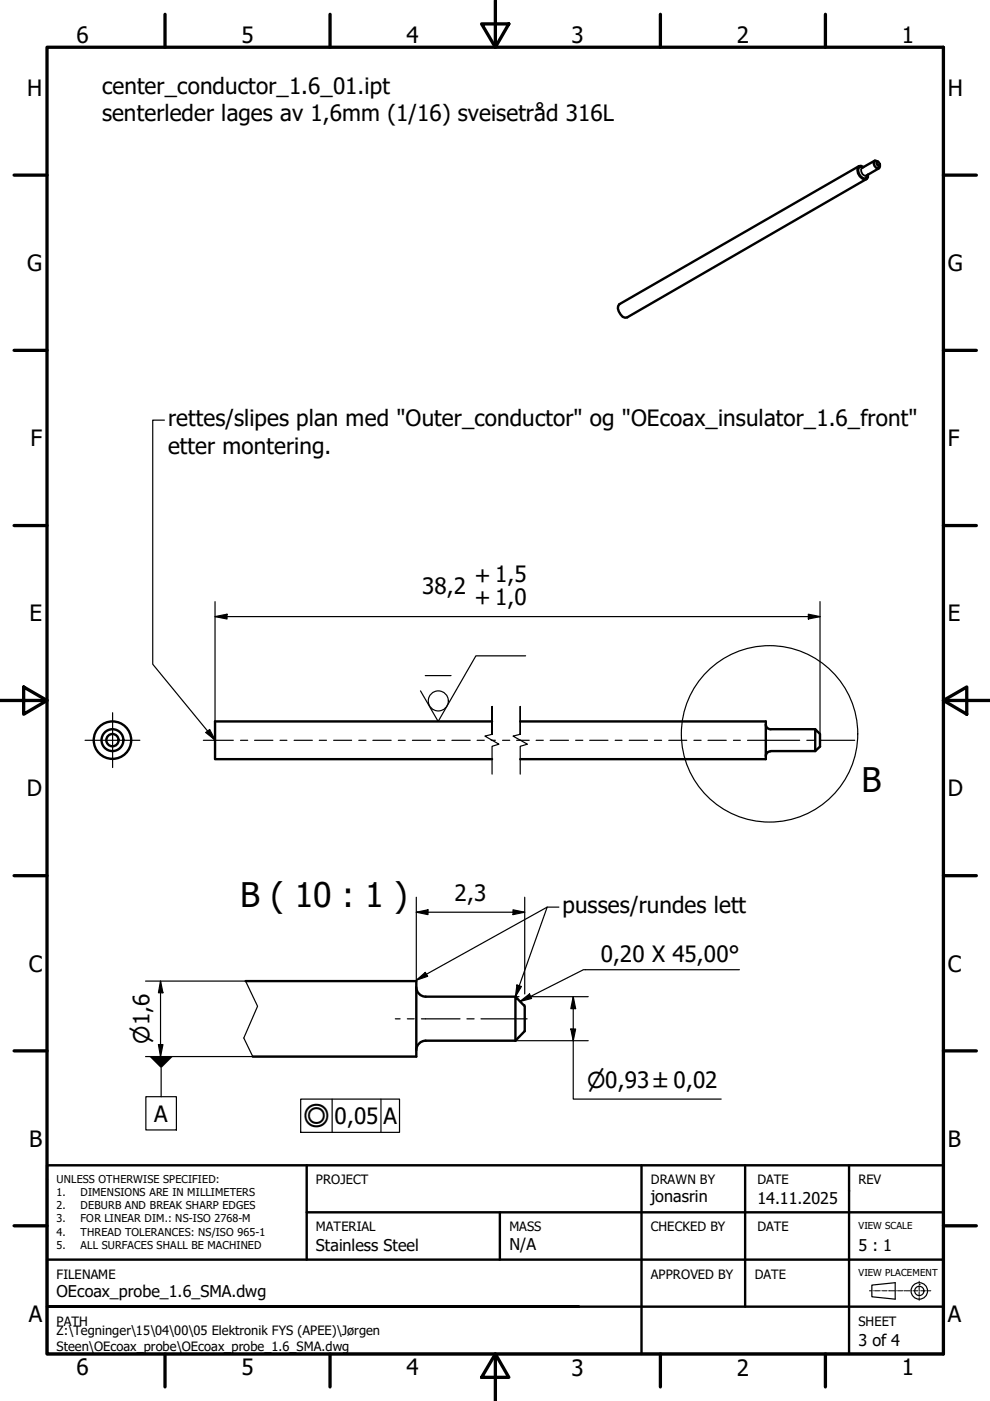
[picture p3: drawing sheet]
<svg xmlns="http://www.w3.org/2000/svg" width="210mm" height="297mm" viewBox="0 0 210 297" stroke-linecap="round" stroke-linejoin="round" font-family="sans-serif">
<!-- layer: Break Line (ISO) -->
<path d="M104.3 155.7v-5.9v5.9l-1.5 .4 3 1.7-1.5 .4v5.9M110.3 155.7v-5.9v5.9l-1.5 .4 3 1.7-1.5 .4v5.9M52.1 208l2.5 5.3-2.9 6.8 1.9 3.9" fill="none" stroke="#000" stroke-width=".25"/>
<!-- layer: Visible (ISO) -->
<g fill="none" stroke="#000" stroke-width=".51">
<path d="M182.1 35.2l-50.8 29.3a2.03 2.03 0 0 0 1.2 2.9l.5-.1 50.7-29.3M183.1 35.4l-.5-.2h-.5a1.93 1.93 0 0 0 1.2 2.9l.5-.1 .2-.4v-.6M185.4 34.1l-2.6 1.5M185.9 34.3h.3l.2 .3 .2 .3-.2 .3h-.2l-.3-.4-.1-.3zM186.2 34.3l-.7-.3-.2 .3a1.24 1.24 0 0 0 .8 1.4l.3-.1 .2-.7M186.4 35.7l-2.8 1.6M104.3 153h-58.7v8h58.7M110.3 153h52.1v8h-52.1M162.4 153.6a.98 .98 0 0 0 1 1h9.4M163.4 159.3a.98 .98 0 0 0-1 1M163.4 159.2h9.4v-4.6l1.1 1v2.7l-1.1 .9M52.1 208h36.2v16h-34.7"/>
<path d="M88.3 209.3a2 2 0 0 0 2 2M90.2 211.3h19.1M109.3 211.3l2 2v5.3l-2 2zM90.2 220.6h19.1M90.3 220.6a2 2 0 0 0-2 2"/>
<circle cx="23.8" cy="156.9" r="2.32"/>
<circle cx="23.8" cy="156.9" r="1.3"/>
<circle cx="23.8" cy="156.9" r="4"/>
</g>
<!-- layer: Visible Narrow (ISO) -->
<path d="M182.8 35.6a1.09 1.09 0 0 0 .8 1.7M182.9 35.5l-.5-.1-.3 .2a1.72 1.72 0 0 0 1.3 2.2l.3-.2 .1-.5" fill="none" stroke="#000" stroke-width=".38"/>
<!-- layer: Detail Boundary (ISO) -->
<circle cx="163.2" cy="155.6" r="18.7" fill="none" stroke="#000" stroke-width=".25"/>
<!-- layer: Border (ISO) -->
<g fill="none" stroke="#000" stroke-width=".7">
<path d="M10 10h190v277.1h-190zM35 3v7M70 3v7M102.1 5.1h5.8l-2.9 4.9zM105 0v10M140 3v7M175 3v7M3 37.1h7M200 37.1h7M3 74.3h7M200 74.3h7M3 111.4h7"/>
<path d="M200 111.4h7M0 148.5h10M5 145.7l5 2.8-5 2.9zM200 148.5l5-2.8v5.7zM200 148.5h10M3 185.7h7M200 185.7h7M3 222.8h7M200 222.8h7M3 259.9h7M200 259.9h7M35 287.1v7"/>
<path d="M70 287.1v7M105 287.1l2.9 4.9h-5.8zM105 287.1v9.9M140 287.1v7M175 287.1v7"/>
</g>
<!-- layer: Title (ISO) -->
<g fill="none" stroke="#000" stroke-width=".25">
<path d="M184.8 272.5l5-.5v3.4l-5-.5z"/>
<circle cx="194.9" cy="273.7" r="1.75"/>
<circle cx="194.9" cy="273.7" r=".98"/>
</g>
<g fill="none" stroke="#000" stroke-width=".21">
<path d="M184.3 273.7h.5M185.1 273.7h.1M185.4 273.7h1.1M186.8 273.7h.1M187.1 273.7h1M188.4 273.7h.1M188.7 273.7h1M190 273.7h.1M190.3 273.7h1.1M191.6 273.7h.1M192 273.7h1M193.2 273.7h.1"/>
<path d="M193.5 273.7h1.1M194.9 272.3h.1M194.9 271.6v.5M194.9 272.6v.9M194.9 273.9v.9M194.9 275v.1M194.9 275.3v.4M194.9 273.7h.1M195.2 273.7h1M196.5 273.7h.1M196.8 273.7h.6"/>
</g>
<path d="M10 247.1h170v40h-170zM65 257h135M65 247.1v20M106 257v10.1M136 247.1v40M158 247.1v29.9M180 247.1h20v40h-20M10 267.1h190M122.7 277h-112.7h190" fill="none" stroke="#000" stroke-width=".51"/>
<!-- layer: Dimension (ISO) -->
<g fill="none" stroke="#000" stroke-width=".25">
<path d="M45.6 130.7l2.5-.5v1zM45.6 130.7h128.3M45.6 127.6v25.4M171.4 130.2l2.5 .5-2.5 .5zM173.9 127.6v28M88.3 193.4l2.4-.5v1zM88.3 193.4h23M88.3 190.2v17.8h-57.4M108.8 192.9l2.5 .5-2.5 .5zM111.3 190.2v20.5M34 208l.5 2.5h-.9zM34 208v16"/>
<path d="M109.3 211.3h.7M111.3 213v.3M112.5 211.3h12.2M121 218.2h1l-.5 2.4zM121.5 211.3l.5 2.6h-1zM121.5 211.3v21.7h31.4M30.9 224h57.4M33.6 221.5h.9l-.5 2.5zM109.3 220.6h15.4"/>
</g>
<path d="M45.6 130.7l2.5-.5v1zM171.4 130.2l2.5 .5-2.5 .5zM88.3 193.4l2.4-.5v1zM108.8 192.9l2.5 .5-2.5 .5zM34 208l.5 2.5h-.9zM121 218.2h1l-.5 2.4zM121.5 211.3l.5 2.6h-1zM33.6 221.5h.9l-.5 2.5z" fill="#000"/>
<!-- layer: Symbol (ISO) -->
<path d="M43.6 155.3l.8-.6 1.2 2.3zM88.3 207.8l1.9-1.6 .5 .8zM109.6 208.8l1 .4-1.3 2.1zM110.2 212.3l2.1-1.6 .4 1zM31.7 224h4.9l-2.4 2.5z" fill="#000"/>
<g fill="none" stroke="#000" stroke-width=".25">
<path d="M34.9 89.1h-2.5v51.7l13.1 16-1.9-1.5 .8-.6 1.2 2.1M111.4 139.1h-10.5l-8 13.9-3.7-6.5M90.2 143.2h5.4M116 192.3l-6.7 19M118.5 192.3h-2.5l-27.7 15.5M88.3 207.8l1.9-1.6 .5 .8zM109.6 208.8l1 .4-1.3 2.1zM110.2 212.3l2.1-1.6 .4 1zM156.8 205.6h-33.1l-13.5 6.7M30.9 232.5h6.5v7.1h-6.5zM34.2 226.5v6M63.8 233h20.9v7.1h-20.9z"/>
<path d="M70.4 233v7.1M80.8 233v7.1"/>
<circle cx="92.9" cy="148.6" r="2.13"/>
</g>
<!-- layer: Centerline (ISO) -->
<g fill="none" stroke="#000" stroke-width=".25">
<path d="M43.1 157h6.4M51 157h1.5M54 157h3.8M59.4 157h1.4M62.4 157h3.8M67.7 157h1.5M70.7 157h3.8M76.1 157h1.5M79.1 157h3.8M84.5 157h1.4M87.4 157h3.9M92.8 157h1.5"/>
<path d="M95.8 157h3.9M101.2 157h1.5M104.1 157h.9M106.6 157h1.5M109.5 157h2.7M113.7 157h1.5M116.6 157h3.9M122 157h1.6M125 157h3.9M130.4 157h1.5M133.4 157h3.9M138.7 157h1.6"/>
<path d="M141.8 157h3.8M147.1 157h1.6M150.1 157h3.9M155.5 157h1.5M158.5 157h11M171.1 157h1.4M174.1 157h7.1M83.8 216h1M86.4 216h1.4M89.3 216h8.2M99 216h1.5M102 216h9.8"/>
</g>
<!-- layer: Center Mark (ISO) -->
<path d="M18 157h11.7M23.9 151.1v11.6" fill="none" stroke="#000" stroke-width=".25"/>
<g font-size="7.2">
<text x="182.6" y="168">B</text>
<text x="50.9" y="192.3">B ( 10 : 1 )</text>
</g>
<g font-size="4.8">
<text x="16.2" y="9.1">6</text>
<text x="51.2" y="9.1">5</text>
<text x="86.2" y="9.1">4</text>
<text x="121.2" y="9.1">3</text>
<text x="156.2" y="9.1">2</text>
<text x="191.2" y="9.1">1</text>
<text x="5.8" y="20.4">H</text>
<text x="21.7" y="19.9">center_conductor_1.6_01.ipt</text>
<text x="201" y="20.4">H</text>
<text x="21.7" y="25.7">senterleder lages av 1,6mm (1/16) sveisetråd 316L</text>
<text x="5.8" y="57.5">G</text>
<text x="201" y="57.5">G</text>
<text x="6.5" y="94.6">F</text>
<text x="35.6" y="90.4">rettes/slipes plan med &quot;Outer_conductor&quot; og &quot;OEcoax_insulator_1.6_front&quot;</text>
<text x="201" y="94.6">F</text>
<text x="35.6" y="96.2">etter montering.</text>
<text x="89.5" y="126">38,2</text>
<text x="100.6" y="123.6">+ 1,5</text>
<text x="6.3" y="131.7">E</text>
<text x="100.6" y="128.3">+ 1,0</text>
<text x="201" y="131.7">E</text>
<text x="5.7" y="168.8">D</text>
<text x="201" y="168.8">D</text>
<text x="96.4" y="191.1">2,3</text>
<text x="119.3" y="193.7">pusses/rundes lett</text>
<text x="127.4" y="203.9">0,20 X 45,00°</text>
<text x="6.1" y="206">C</text>
<text x="201" y="206">C</text>
<text x="32.7" y="237.8">A</text>
<text x="70.9" y="238.3">0,05</text>
<text x="81.3" y="238.3">A</text>
<text x="6.2" y="243.1">B</text>
<text x="201" y="243.1">B</text>
<text x="6.1" y="280.2">A</text>
<text x="201" y="280.2">A</text>
<text x="16.2" y="291.6">6</text>
<text x="51.2" y="291.5">5</text>
<text x="86.2" y="291.5">4</text>
<text x="121.2" y="291.6">3</text>
<text x="156.2" y="291.6">2</text>
<text x="191.2" y="291.6">1</text>
</g>
<g font-size="4.6">
<text x="31.7" y="221.3" transform="rotate(-90 31.7 221.3)">⌀1,6</text>
<text x="124.5" y="230.6">⌀0,93 ±0,02</text>
<text x="64.3" y="239">◎</text>
</g>
<g font-size="3.4">
<text x="138" y="254.9">jonasrin</text>
<text x="160.6" y="255.3">14.11.2025</text>
<text x="67" y="265.3">Stainless Steel</text>
<text x="108" y="265.1">N/A</text>
<text x="182" y="265.3">5 : 1</text>
<text x="12" y="275">OEcoax_probe_1.6_SMA.dwg</text>
<text x="182" y="285.4">3 of 4</text>
</g>
<g font-size="2.7">
<text x="67" y="251.1">PROJECT</text>
<text x="138" y="251.1">DRAWN BY</text>
<text x="160.6" y="251.1">DATE</text>
<text x="182" y="251.1">REV</text>
<text x="67" y="261">MATERIAL</text>
<text x="108" y="261.1">MASS</text>
<text x="138" y="261.1">CHECKED BY</text>
<text x="160.6" y="261">DATE</text>
<text x="12" y="271.1">FILENAME</text>
<text x="138" y="271.1">APPROVED BY</text>
<text x="160" y="271.1">DATE</text>
<text x="12" y="281">PATH</text>
<text x="182" y="281.1">SHEET</text>
<text x="12" y="283.1">Z:\Tegninger\15\04\00\05 Elektronik FYS (APEE)\Jørgen</text>
<text x="12" y="286.4">Steen\OEcoax_probe\OEcoax_probe_1.6_SMA.dwg</text>
</g>
<g font-size="2.3">
<text x="12" y="250.7">UNLESS OTHERWISE SPECIFIED:</text>
<text x="12" y="253.6">1.</text>
<text x="12" y="256.4">2.</text>
<text x="17.1" y="253.6">DIMENSIONS ARE IN MILLIMETERS</text>
<text x="17.1" y="256.4">DEBURB AND BREAK SHARP EDGES</text>
<text x="12" y="259.2">3.</text>
<text x="12" y="262">4.</text>
<text x="17.1" y="259.2">FOR LINEAR DIM.: NS-ISO 2768-M</text>
<text x="17.1" y="262">THREAD TOLERANCES: NS/ISO 965-1</text>
<text x="12" y="264.8">5.</text>
<text x="17.1" y="264.8">ALL SURFACES SHALL BE MACHINED</text>
</g>
<g font-size="2">
<text x="182" y="260.6">VIEW SCALE</text>
<text x="182" y="270.6">VIEW PLACEMENT</text>
</g>
</svg>
